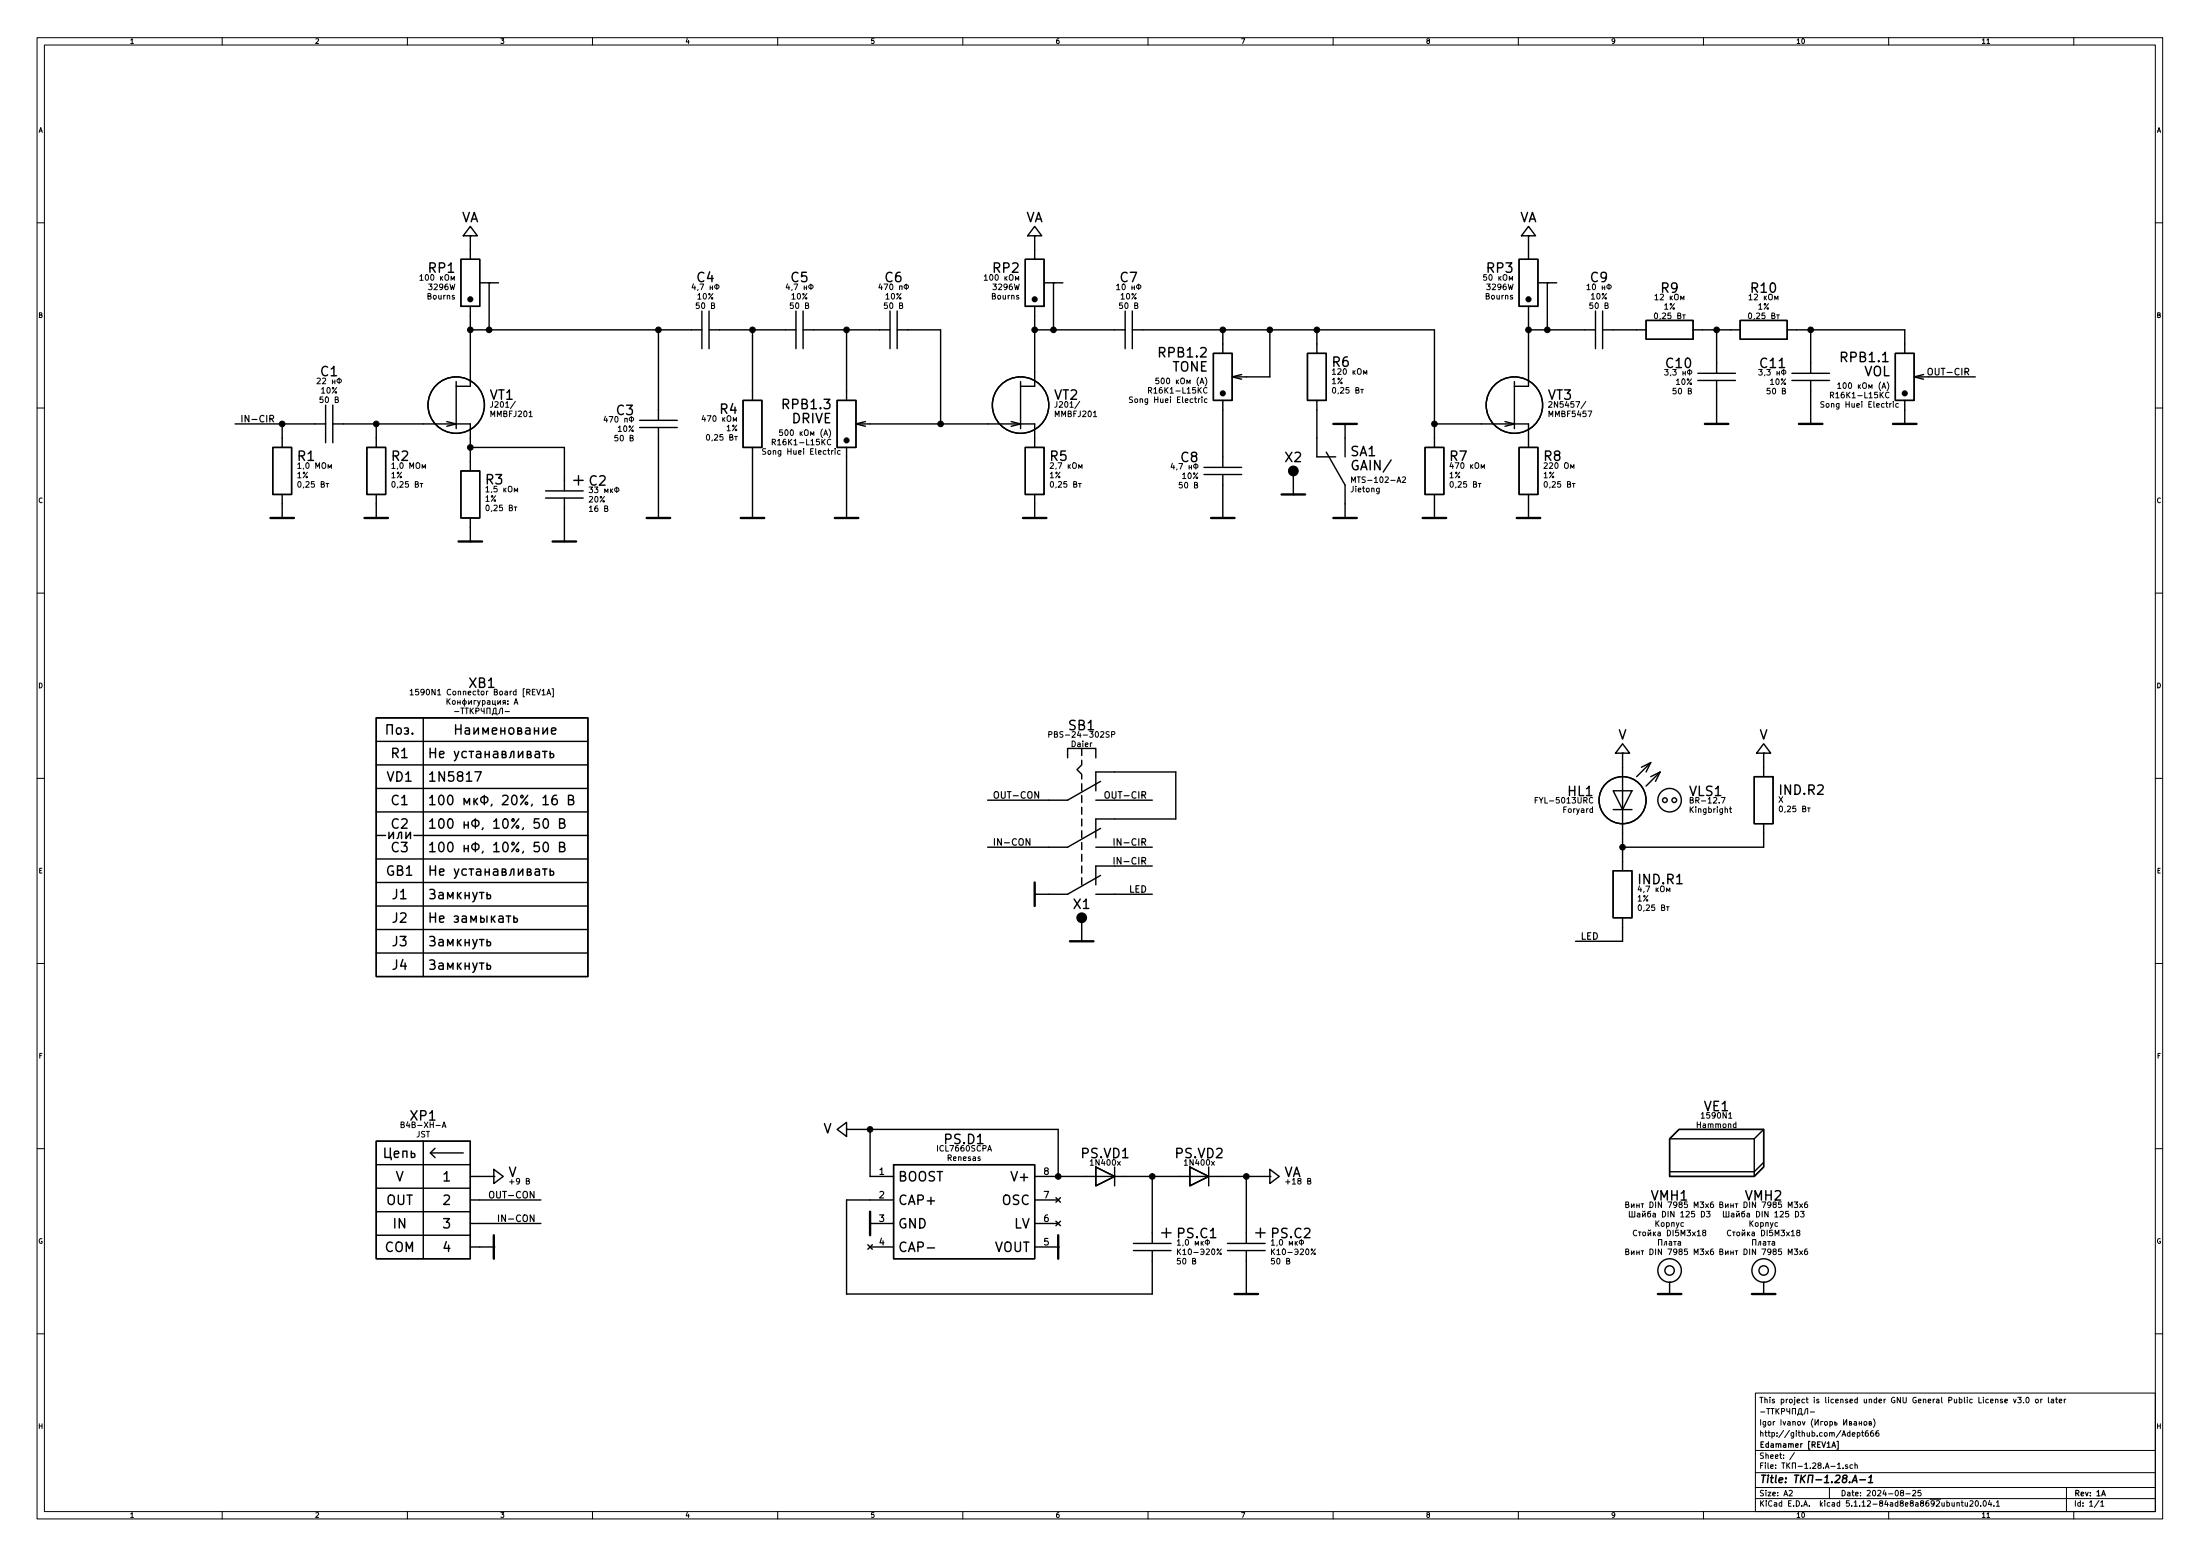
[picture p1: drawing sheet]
EESchema Schematic File Version 4
EELAYER 30 0
EELAYER END
$Descr A2 23386 16535
encoding utf-8
Sheet 1 1
Title "ТКП-1.28.A-1"
Date "2024-08-25"
Rev "1A"
Comp "Edamamer [REV1A]"
Comment1 "http://github.com/Adept666"
Comment2 "Igor Ivanov (Игорь Иванов)"
Comment3 "-ТТКРЧПДЛ-"
Comment4 "This project is licensed under GNU General Public License v3.0 or later"
$EndDescr
$Comp
L KCL:JFET_N_GENERAL VT2
U 1 1
P 11000 4300
F 0 "VT2" V 11100 4500 100 0000 L CNN
F 1 "J201" V 11000 4300 100 0001 L CNN
F 2 "SBKCL-TH-ML:P-SOT-23-D-S-G-OR-TO-92-D-S-G" V 11000 4300 60  0001 L CNN
F 3 "" V 11000 4300 60  0001 L CNN
F 4 "J201/" V 11000 4500 60  0000 L CNN "Product 1"
F 5 "MMBFJ201" V 10900 4500 60  0000 L CNN "Product 2"
	1    11000 4300
	0    1    -1   0   
$EndComp
Wire Wire Line
	5000 2500 5000 2650
Wire Wire Line
	5200 3000 5200 3500
Wire Wire Line
	5000 3350 5000 3500
Wire Wire Line
	5000 3500 5200 3500
Wire Wire Line
	11000 2500 11000 2650
Wire Wire Line
	11200 3000 11200 3500
Wire Wire Line
	11000 3350 11000 3500
Wire Wire Line
	11000 3500 11200 3500
$Comp
L KCL:RESISTOR_PRESET RP2
U 1 1
P 11000 3000
F 0 "RP2" V 11150 2850 100 0000 R CNN
F 1 "100K" V 11000 3000 100 0001 R CNN
F 2 "KCL-TH-ML:RP-3296W" V 11000 3000 60  0001 R CNN
F 3 "" V 11000 3000 60  0001 R CNN
F 4 "100 кОм" V 11050 2850 60  0000 R CNN "Resistance"
F 5 "3296W" V 10950 2850 60  0000 R CNN "Product"
F 6 "Bourns" V 10850 2850 60  0000 R CNN "Manufacturer"
	1    11000 3000
	0    1    -1   0   
$EndComp
Wire Wire Line
	9000 3500 9000 4150
Wire Wire Line
	9250 4500 10000 4500
Wire Wire Line
	3000 5350 3000 5500
$Comp
L KCL:POWER_COM #PWR0102
U 1 1
P 3000 5500
F 0 "#PWR0102" H 3000 5400 100 0001 C CNN
F 1 "POWER_COM" H 3000 5600 100 0001 C CNN
F 2 "" H 3000 5500 60  0001 C CNN
F 3 "" H 3000 5500 60  0001 C CNN
F 4 "COM" H 3000 5500 100 0001 C CNN "Label"
	1    3000 5500
	1    0    0    -1  
$EndComp
$Comp
L KCL:RESISTOR_GENERAL R1
U 1 1
P 3000 5000
F 0 "R1" V 3150 4850 100 0000 R CNN
F 1 "105" V 3000 5000 100 0001 R CNN
F 2 "KCL-TH-ML:R-MFR-25" V 3000 5000 60  0001 R CNN
F 3 "" V 3000 5000 60  0001 R CNN
F 4 "1,0 МОм" V 3050 4850 60  0000 R CNN "Resistance"
F 5 "1%" V 2950 4850 60  0000 R CNN "Tolerance"
F 6 "0,25 Вт" V 2850 4850 60  0000 R CNN "Power"
	1    3000 5000
	0    -1   -1   0   
$EndComp
Wire Wire Line
	3000 4500 3000 4650
Wire Wire Line
	4000 5350 4000 5500
$Comp
L KCL:POWER_COM #PWR0103
U 1 1
P 4000 5500
F 0 "#PWR0103" H 4000 5400 100 0001 C CNN
F 1 "POWER_COM" H 4000 5600 100 0001 C CNN
F 2 "" H 4000 5500 60  0001 C CNN
F 3 "" H 4000 5500 60  0001 C CNN
F 4 "COM" H 4000 5500 100 0001 C CNN "Label"
	1    4000 5500
	1    0    0    -1  
$EndComp
$Comp
L KCL:RESISTOR_GENERAL R2
U 1 1
P 4000 5000
F 0 "R2" V 4150 4850 100 0000 R CNN
F 1 "105" V 4000 5000 100 0001 R CNN
F 2 "KCL-TH-ML:R-MFR-25" V 4000 5000 60  0001 R CNN
F 3 "" V 4000 5000 60  0001 R CNN
F 4 "1,0 МОм" V 4050 4850 60  0000 R CNN "Resistance"
F 5 "1%" V 3950 4850 60  0000 R CNN "Tolerance"
F 6 "0,25 Вт" V 3850 4850 60  0000 R CNN "Power"
	1    4000 5000
	0    -1   -1   0   
$EndComp
Wire Wire Line
	4000 4500 4000 4650
Text Label 2550 4500 0    70   ~ 0
IN-CIR
Wire Wire Line
	2500 4500 3000 4500
$Comp
L KCL:CAPACITOR_NON-POLARIZED C1
U 1 1
P 3500 4500
F 0 "C1" V 4050 4500 100 0000 C CNN
F 1 "223" V 3500 4500 100 0001 C CNN
F 2 "KCL-TH-ML:C-DISK-D04.2-T03.0-P05.08-d0.5" V 3500 4500 60  0001 C CNN
F 3 "" V 3500 4500 60  0001 C CNN
F 4 "22 нФ" V 3950 4500 60  0000 C CNN "Capacitance"
F 5 "10%" V 3850 4500 60  0000 C CNN "Tolerance"
F 6 "50 В" V 3750 4500 60  0000 C CNN "Voltage"
	1    3500 4500
	0    -1   -1   0   
$EndComp
Wire Wire Line
	3000 4500 3350 4500
Connection ~ 3000 4500
Wire Wire Line
	3650 4500 4000 4500
$Comp
L KCL:RESISTOR_GENERAL R3
U 1 1
P 5000 5250
F 0 "R3" V 5150 5100 100 0000 R CNN
F 1 "152" V 5000 5250 100 0001 R CNN
F 2 "KCL-TH-ML:R-MFR-25" V 5000 5250 60  0001 R CNN
F 3 "" V 5000 5250 60  0001 R CNN
F 4 "1,5 кОм" V 5050 5100 60  0000 R CNN "Resistance"
F 5 "1%" V 4950 5100 60  0000 R CNN "Tolerance"
F 6 "0,25 Вт" V 4850 5100 60  0000 R CNN "Power"
	1    5000 5250
	0    -1   -1   0   
$EndComp
$Comp
L KCL:POWER_COM #PWR0106
U 1 1
P 5000 5750
F 0 "#PWR0106" H 5000 5650 100 0001 C CNN
F 1 "POWER_COM" H 5000 5850 100 0001 C CNN
F 2 "" H 5000 5750 60  0001 C CNN
F 3 "" H 5000 5750 60  0001 C CNN
F 4 "COM" H 5000 5750 100 0001 C CNN "Label"
	1    5000 5750
	1    0    0    -1  
$EndComp
Wire Wire Line
	5000 5600 5000 5750
Wire Wire Line
	4000 4500 4500 4500
Connection ~ 4000 4500
Wire Wire Line
	5000 4650 5000 4750
$Comp
L KCL:CAPACITOR_POLARIZED C2
U 1 1
P 6000 5250
F 0 "C2" H 6250 5400 100 0000 L CNN
F 1 "336" H 6000 5250 100 0001 L CNN
F 2 "KCL-TH-ML:CP-RADIAL-D05.0-P02.0-CLS" H 6000 5250 60  0001 L CNN
F 3 "" H 6000 5250 60  0001 L CNN
F 4 "33 мкФ" H 6250 5300 60  0000 L CNN "Capacitance"
F 5 "20%" H 6250 5200 60  0000 L CNN "Tolerance"
F 6 "16 В" H 6250 5100 60  0000 L CNN "Voltage"
	1    6000 5250
	1    0    0    -1  
$EndComp
$Comp
L KCL:POWER_COM #PWR0107
U 1 1
P 6000 5750
F 0 "#PWR0107" H 6000 5650 100 0001 C CNN
F 1 "POWER_COM" H 6000 5850 100 0001 C CNN
F 2 "" H 6000 5750 60  0001 C CNN
F 3 "" H 6000 5750 60  0001 C CNN
F 4 "COM" H 6000 5750 100 0001 C CNN "Label"
	1    6000 5750
	1    0    0    -1  
$EndComp
Wire Wire Line
	6000 5400 6000 5750
Wire Wire Line
	6000 4750 6000 5100
Wire Wire Line
	5000 4750 6000 4750
Connection ~ 5000 4750
Wire Wire Line
	5000 4750 5000 4900
Wire Wire Line
	5000 3500 5000 3950
Connection ~ 5000 3500
Connection ~ 5200 3500
Wire Wire Line
	5200 3500 7000 3500
$Comp
L KCL:RESISTOR_PRESET RP1
U 1 1
P 5000 3000
F 0 "RP1" V 5150 2850 100 0000 R CNN
F 1 "100K" V 5000 3000 100 0001 R CNN
F 2 "KCL-TH-ML:RP-3296W" V 5000 3000 60  0001 R CNN
F 3 "" V 5000 3000 60  0001 R CNN
F 4 "100 кОм" V 5050 2850 60  0000 R CNN "Resistance"
F 5 "3296W" V 4950 2850 60  0000 R CNN "Product"
F 6 "Bourns" V 4850 2850 60  0000 R CNN "Manufacturer"
	1    5000 3000
	0    1    -1   0   
$EndComp
$Comp
L KCL:CAPACITOR_NON-POLARIZED C4
U 1 1
P 7500 3500
F 0 "C4" V 8050 3500 100 0000 C CNN
F 1 "472" V 7500 3500 100 0001 C CNN
F 2 "KCL-TH-ML:C-DISK-D04.2-T03.0-P05.08-d0.5" V 7500 3500 60  0001 C CNN
F 3 "" V 7500 3500 60  0001 C CNN
F 4 "4,7 нФ" V 7950 3500 60  0000 C CNN "Capacitance"
F 5 "10%" V 7850 3500 60  0000 C CNN "Tolerance"
F 6 "50 В" V 7750 3500 60  0000 C CNN "Voltage"
	1    7500 3500
	0    -1   -1   0   
$EndComp
Wire Wire Line
	7000 3500 7350 3500
Wire Wire Line
	7650 3500 8000 3500
$Comp
L KCL:CAPACITOR_NON-POLARIZED C5
U 1 1
P 8500 3500
F 0 "C5" V 9050 3500 100 0000 C CNN
F 1 "472" V 8500 3500 100 0001 C CNN
F 2 "KCL-TH-ML:C-DISK-D04.2-T03.0-P05.08-d0.5" V 8500 3500 60  0001 C CNN
F 3 "" V 8500 3500 60  0001 C CNN
F 4 "4,7 нФ" V 8950 3500 60  0000 C CNN "Capacitance"
F 5 "10%" V 8850 3500 60  0000 C CNN "Tolerance"
F 6 "50 В" V 8750 3500 60  0000 C CNN "Voltage"
	1    8500 3500
	0    -1   -1   0   
$EndComp
Wire Wire Line
	8000 3500 8350 3500
$Comp
L KCL:CAPACITOR_NON-POLARIZED C6
U 1 1
P 9500 3500
F 0 "C6" V 10050 3500 100 0000 C CNN
F 1 "471" V 9500 3500 100 0001 C CNN
F 2 "KCL-TH-ML:C-DISK-D04.2-T03.0-P05.08-d0.5" V 9500 3500 60  0001 C CNN
F 3 "" V 9500 3500 60  0001 C CNN
F 4 "470 пФ" V 9950 3500 60  0000 C CNN "Capacitance"
F 5 "10%" V 9850 3500 60  0000 C CNN "Tolerance"
F 6 "50 В" V 9750 3500 60  0000 C CNN "Voltage"
	1    9500 3500
	0    -1   -1   0   
$EndComp
Wire Wire Line
	9650 3500 10000 3500
Wire Wire Line
	8650 3500 9000 3500
Wire Wire Line
	11000 3500 11000 3950
Wire Wire Line
	10000 3500 10000 4500
Wire Wire Line
	10000 4500 10500 4500
$Comp
L KCL:RESISTOR_GENERAL R5
U 1 1
P 11000 5000
F 0 "R5" V 11150 4850 100 0000 R CNN
F 1 "272" V 11000 5000 100 0001 R CNN
F 2 "KCL-TH-ML:R-MFR-25" V 11000 5000 60  0001 R CNN
F 3 "" V 11000 5000 60  0001 R CNN
F 4 "2,7 кОм" V 11050 4850 60  0000 R CNN "Resistance"
F 5 "1%" V 10950 4850 60  0000 R CNN "Tolerance"
F 6 "0,25 Вт" V 10850 4850 60  0000 R CNN "Power"
	1    11000 5000
	0    -1   -1   0   
$EndComp
$Comp
L KCL:POWER_COM #PWR0113
U 1 1
P 11000 5500
F 0 "#PWR0113" H 11000 5400 100 0001 C CNN
F 1 "POWER_COM" H 11000 5600 100 0001 C CNN
F 2 "" H 11000 5500 60  0001 C CNN
F 3 "" H 11000 5500 60  0001 C CNN
F 4 "COM" H 11000 5500 100 0001 C CNN "Label"
	1    11000 5500
	1    0    0    -1  
$EndComp
Wire Wire Line
	11000 5350 11000 5500
Connection ~ 9000 3500
Wire Wire Line
	9000 3500 9350 3500
$Comp
L KCL:POWER_COM #PWR0114
U 1 1
P 9000 5500
F 0 "#PWR0114" H 9000 5400 100 0001 C CNN
F 1 "POWER_COM" H 9000 5600 100 0001 C CNN
F 2 "" H 9000 5500 60  0001 C CNN
F 3 "" H 9000 5500 60  0001 C CNN
F 4 "COM" H 9000 5500 100 0001 C CNN "Label"
	1    9000 5500
	1    0    0    -1  
$EndComp
Wire Wire Line
	9000 4850 9000 5500
Connection ~ 11000 3500
$Comp
L KCL:CAPACITOR_NON-POLARIZED C7
U 1 1
P 12000 3500
F 0 "C7" V 12550 3500 100 0000 C CNN
F 1 "103" V 12000 3500 100 0001 C CNN
F 2 "KCL-TH-ML:C-DISK-D04.2-T03.0-P05.08-d0.5" V 12000 3500 60  0001 C CNN
F 3 "" V 12000 3500 60  0001 C CNN
F 4 "10 нФ" V 12450 3500 60  0000 C CNN "Capacitance"
F 5 "10%" V 12350 3500 60  0000 C CNN "Tolerance"
F 6 "50 В" V 12250 3500 60  0000 C CNN "Voltage"
	1    12000 3500
	0    -1   -1   0   
$EndComp
Wire Wire Line
	11200 3500 11850 3500
Connection ~ 11200 3500
Wire Wire Line
	13000 3500 13000 3650
Wire Wire Line
	13250 4000 13500 4000
$Comp
L KCL:POWER_COM #PWR0118
U 1 1
P 13000 5500
F 0 "#PWR0118" H 13000 5400 100 0001 C CNN
F 1 "POWER_COM" H 13000 5600 100 0001 C CNN
F 2 "" H 13000 5500 60  0001 C CNN
F 3 "" H 13000 5500 60  0001 C CNN
F 4 "COM" H 13000 5500 100 0001 C CNN "Label"
	1    13000 5500
	1    0    0    -1  
$EndComp
Wire Wire Line
	12150 3500 13000 3500
Wire Wire Line
	13500 4000 13500 3500
Wire Wire Line
	13500 3500 13000 3500
Connection ~ 13000 3500
$Comp
L KCL:CAPACITOR_NON-POLARIZED C8
U 1 1
P 13000 5000
F 0 "C8" H 12750 5150 100 0000 R CNN
F 1 "472" H 13000 5000 100 0001 R CNN
F 2 "KCL-TH-ML:C-DISK-D04.2-T03.0-P05.08-d0.5" H 13000 5000 60  0001 R CNN
F 3 "" H 13000 5000 60  0001 R CNN
F 4 "4,7 нФ" H 12750 5050 60  0000 R CNN "Capacitance"
F 5 "10%" H 12750 4950 60  0000 R CNN "Tolerance"
F 6 "50 В" H 12750 4850 60  0000 R CNN "Voltage"
	1    13000 5000
	1    0    0    -1  
$EndComp
Wire Wire Line
	13000 5150 13000 5500
Wire Wire Line
	13000 4350 13000 4850
Connection ~ 13500 3500
Connection ~ 8000 3500
Connection ~ 7000 3500
Text Label 12200 8500 2    70   ~ 0
OUT-CIR
Wire Wire Line
	12500 8700 12500 8200
$Comp
L KCL:POWER_COM #PWR0101
U 1 1
P 11000 9500
F 0 "#PWR0101" V 11000 9500 100 0001 L CNN
F 1 "POWER_COM" V 11000 9500 100 0001 L CNN
F 2 "" V 11000 9500 60  0001 L CNN
F 3 "" V 11000 9500 60  0001 L CNN
F 4 "COM" V 11000 9500 100 0001 L CNN "Label"
	1    11000 9500
	0    -1   -1   0   
$EndComp
Wire Wire Line
	11850 9200 12250 9200
Text Label 12200 9200 2    70   ~ 0
IN-CIR
$Comp
L KCL:JUNCTION_SOLDER X1
U 1 1
P 11500 9750
F 0 "X1" H 11500 9900 100 0000 C CNN
F 1 "COM" H 11500 9750 100 0001 C CNN
F 2 "KCL-TH-ML:CON-PAD-S-1.0-1.9" H 11500 9750 60  0001 C CNN
F 3 "" H 11500 9750 60  0001 C CNN
	1    11500 9750
	1    0    0    -1  
$EndComp
Wire Wire Line
	11500 9750 11500 10000
$Comp
L KCL:POWER_COM #PWR0116
U 1 1
P 11500 10000
F 0 "#PWR0116" H 11500 9900 100 0001 C CNN
F 1 "POWER_COM" H 11500 10100 100 0001 C CNN
F 2 "" H 11500 10000 60  0001 C CNN
F 3 "" H 11500 10000 60  0001 C CNN
F 4 "COM" H 11500 10000 100 0001 C CNN "Label"
	1    11500 10000
	1    0    0    -1  
$EndComp
Wire Wire Line
	10500 8500 11150 8500
Wire Wire Line
	10500 9000 11150 9000
Text Label 10550 8500 0    70   ~ 0
OUT-CON
Text Label 10550 9000 0    70   ~ 0
IN-CON
Wire Wire Line
	11000 9500 11150 9500
Wire Wire Line
	11850 9000 12250 9000
Wire Wire Line
	11850 8500 12250 8500
Text Label 12200 9000 2    70   ~ 0
IN-CIR
Wire Wire Line
	11850 8700 12500 8700
Wire Wire Line
	12500 8200 11850 8200
Wire Wire Line
	11850 9500 12250 9500
Text Label 12200 9500 2    70   ~ 0
LED
$Comp
L KCL:SWITCH_BUTTON_LOCK_03P_02T SB1
U 1 1
P 11500 8500
F 0 "SB1" H 11500 9300 100 0000 C CNN
F 1 "PBS-24-302SP" H 11500 8500 100 0001 C CNN
F 2 "KCL-TH-ML:SW-PBS-24-302SP-2.5-PNL-13.0" H 11500 8500 60  0001 C CNN
F 3 "" H 11500 8500 60  0001 C CNN
F 4 "PBS-24-302SP" H 11500 9200 60  0000 C CNN "Product"
F 5 "Daier" H 11500 9100 60  0000 C CNN "Manufacturer"
	1    11500 8500
	1    0    0    -1  
$EndComp
$Comp
L KCL:POWER_VA #PWR0110
U 1 1
P 5000 2500
F 0 "#PWR0110" H 5000 2500 100 0001 C CNN
F 1 "POWER_VA" H 5000 2500 100 0001 C CNN
F 2 "" H 5000 2500 60  0001 C CNN
F 3 "" H 5000 2500 60  0001 C CNN
F 4 "VA" H 5000 2700 100 0000 C CNN "Label"
	1    5000 2500
	1    0    0    -1  
$EndComp
$Comp
L KCL:POWER_VA #PWR0111
U 1 1
P 11000 2500
F 0 "#PWR0111" H 11000 2500 100 0001 C CNN
F 1 "POWER_VA" H 11000 2500 100 0001 C CNN
F 2 "" H 11000 2500 60  0001 C CNN
F 3 "" H 11000 2500 60  0001 C CNN
F 4 "VA" H 11000 2700 100 0000 C CNN "Label"
	1    11000 2500
	1    0    0    -1  
$EndComp
$Comp
L KCL:RESISTOR_VARIABLE_3U RPB1
U 3 1
P 9000 4500
F 0 "RPB1" V 9200 4350 100 0000 R CNN
F 1 "A100K-A500K-A500K" V 9000 4500 100 0001 R CNN
F 2 "SBKCL-TH-ML:RPB-1590N1-18-3x17-1.6-PNL-7.4-2.8" V 9000 4500 60  0001 R CNN
F 3 "" V 9000 4500 60  0001 R CNN
F 4 "DRIVE" V 9050 4350 100 0000 R CNN "Title"
F 5 "500 кОм (A)" V 8900 4350 60  0000 R CNN "Resistance"
F 6 "R16K1-L15KC" V 8800 4350 60  0000 R CNN "Product"
F 7 "Song Huei Electric" V 8700 4450 60  0000 R CNN "Manufacturer"
	3    9000 4500
	0    1    -1   0   
$EndComp
$Comp
L KCL:RESISTOR_VARIABLE_3U RPB1
U 2 1
P 13000 4000
F 0 "RPB1" V 13250 3850 100 0000 R CNN
F 1 "A100K-A500K-A500K" V 13000 4000 100 0001 R CNN
F 2 "SBKCL-TH-ML:RPB-1590N1-18-3x17-1.6-PNL-7.4-2.8" V 13000 4000 60  0001 R CNN
F 3 "" V 13000 4000 60  0001 R CNN
F 4 "TONE" V 13100 3850 100 0000 R CNN "Title"
F 5 "500 кОм (A)" V 12950 3850 60  0000 R CNN "Resistance"
F 6 "R16K1-L15KC" V 12850 3850 60  0000 R CNN "Product"
F 7 "Song Huei Electric" V 12750 3850 60  0000 R CNN "Manufacturer"
	2    13000 4000
	0    1    -1   0   
$EndComp
$Comp
L KCL:RESISTOR_PRESET RP3
U 1 1
P 16250 3000
F 0 "RP3" V 16400 2850 100 0000 R CNN
F 1 "50K" V 16250 3000 100 0001 R CNN
F 2 "KCL-TH-ML:RP-3296W" V 16250 3000 60  0001 R CNN
F 3 "" V 16250 3000 60  0001 R CNN
F 4 "50 кОм" V 16300 2850 60  0000 R CNN "Resistance"
F 5 "3296W" V 16200 2850 60  0000 R CNN "Product"
F 6 "Bourns" V 16100 2850 60  0000 R CNN "Manufacturer"
	1    16250 3000
	0    1    -1   0   
$EndComp
Wire Wire Line
	20250 3500 20250 3650
$Comp
L KCL:JFET_N_GENERAL VT3
U 1 1
P 16250 4300
F 0 "VT3" V 16350 4500 100 0000 L CNN
F 1 "5457" V 16250 4300 100 0001 L CNN
F 2 "SBKCL-TH-ML:P-SOT-23-D-S-G-OR-TO-92-D-S-G" V 16250 4300 60  0001 L CNN
F 3 "" V 16250 4300 60  0001 L CNN
F 4 "2N5457/" V 16250 4500 60  0000 L CNN "Product 1"
F 5 "MMBF5457" V 16150 4500 60  0000 L CNN "Product 2"
	1    16250 4300
	0    1    -1   0   
$EndComp
Wire Wire Line
	15250 5350 15250 5500
$Comp
L KCL:POWER_COM #PWR0120
U 1 1
P 15250 5500
F 0 "#PWR0120" H 15250 5400 100 0001 C CNN
F 1 "POWER_COM" H 15250 5600 100 0001 C CNN
F 2 "" H 15250 5500 60  0001 C CNN
F 3 "" H 15250 5500 60  0001 C CNN
F 4 "COM" H 15250 5500 100 0001 C CNN "Label"
	1    15250 5500
	1    0    0    -1  
$EndComp
$Comp
L KCL:RESISTOR_GENERAL R7
U 1 1
P 15250 5000
F 0 "R7" V 15400 4850 100 0000 R CNN
F 1 "474" V 15250 5000 100 0001 R CNN
F 2 "KCL-TH-ML:R-MFR-25" V 15250 5000 60  0001 R CNN
F 3 "" V 15250 5000 60  0001 R CNN
F 4 "470 кОм" V 15300 4850 60  0000 R CNN "Resistance"
F 5 "1%" V 15200 4850 60  0000 R CNN "Tolerance"
F 6 "0,25 Вт" V 15100 4850 60  0000 R CNN "Power"
	1    15250 5000
	0    -1   -1   0   
$EndComp
Wire Wire Line
	15250 4500 15250 4650
$Comp
L KCL:RESISTOR_GENERAL R8
U 1 1
P 16250 5000
F 0 "R8" V 16400 4850 100 0000 R CNN
F 1 "221" V 16250 5000 100 0001 R CNN
F 2 "KCL-TH-ML:R-MFR-25" V 16250 5000 60  0001 R CNN
F 3 "" V 16250 5000 60  0001 R CNN
F 4 "220 Ом" V 16300 4850 60  0000 R CNN "Resistance"
F 5 "1%" V 16200 4850 60  0000 R CNN "Tolerance"
F 6 "0,25 Вт" V 16100 4850 60  0000 R CNN "Power"
	1    16250 5000
	0    -1   -1   0   
$EndComp
$Comp
L KCL:POWER_COM #PWR0121
U 1 1
P 16250 5500
F 0 "#PWR0121" H 16250 5400 100 0001 C CNN
F 1 "POWER_COM" H 16250 5600 100 0001 C CNN
F 2 "" H 16250 5500 60  0001 C CNN
F 3 "" H 16250 5500 60  0001 C CNN
F 4 "COM" H 16250 5500 100 0001 C CNN "Label"
	1    16250 5500
	1    0    0    -1  
$EndComp
Wire Wire Line
	16250 5350 16250 5500
Wire Wire Line
	15250 4500 15750 4500
Connection ~ 15250 4500
Wire Wire Line
	15250 3500 15250 4500
Wire Wire Line
	16250 2500 16250 2650
Wire Wire Line
	16450 3000 16450 3500
Wire Wire Line
	16250 3350 16250 3500
Wire Wire Line
	16250 3500 16450 3500
Wire Wire Line
	16250 3500 16250 3950
Connection ~ 16250 3500
Wire Wire Line
	16450 3500 16850 3500
Connection ~ 16450 3500
$Comp
L KCL:CAPACITOR_NON-POLARIZED C9
U 1 1
P 17000 3500
F 0 "C9" V 17550 3500 100 0000 C CNN
F 1 "103" V 17000 3500 100 0001 C CNN
F 2 "KCL-TH-ML:C-DISK-D04.2-T03.0-P05.08-d0.5" V 17000 3500 60  0001 C CNN
F 3 "" V 17000 3500 60  0001 C CNN
F 4 "10 нФ" V 17450 3500 60  0000 C CNN "Capacitance"
F 5 "10%" V 17350 3500 60  0000 C CNN "Tolerance"
F 6 "50 В" V 17250 3500 60  0000 C CNN "Voltage"
	1    17000 3500
	0    -1   -1   0   
$EndComp
$Comp
L KCL:RESISTOR_GENERAL R9
U 1 1
P 17750 3500
F 0 "R9" H 17750 3950 100 0000 C CNN
F 1 "123" H 17750 3500 100 0001 C CNN
F 2 "KCL-TH-ML:R-MFR-25" H 17750 3500 60  0001 C CNN
F 3 "" H 17750 3500 60  0001 C CNN
F 4 "12 кОм" H 17750 3850 60  0000 C CNN "Resistance"
F 5 "1%" H 17750 3750 60  0000 C CNN "Tolerance"
F 6 "0,25 Вт" H 17750 3650 60  0000 C CNN "Power"
	1    17750 3500
	1    0    0    -1  
$EndComp
$Comp
L KCL:RESISTOR_GENERAL R10
U 1 1
P 18750 3500
F 0 "R10" H 18750 3950 100 0000 C CNN
F 1 "123" H 18750 3500 100 0001 C CNN
F 2 "KCL-TH-ML:R-MFR-25" H 18750 3500 60  0001 C CNN
F 3 "" H 18750 3500 60  0001 C CNN
F 4 "12 кОм" H 18750 3850 60  0000 C CNN "Resistance"
F 5 "1%" H 18750 3750 60  0000 C CNN "Tolerance"
F 6 "0,25 Вт" H 18750 3650 60  0000 C CNN "Power"
	1    18750 3500
	1    0    0    -1  
$EndComp
Wire Wire Line
	17150 3500 17400 3500
Wire Wire Line
	18100 3500 18250 3500
Wire Wire Line
	19100 3500 19250 3500
$Comp
L KCL:CAPACITOR_NON-POLARIZED C10
U 1 1
P 18250 4000
F 0 "C10" H 18000 4150 100 0000 R CNN
F 1 "332" H 18250 4000 100 0001 R CNN
F 2 "KCL-TH-ML:C-DISK-D04.2-T03.0-P05.08-d0.5" H 18250 4000 60  0001 R CNN
F 3 "" H 18250 4000 60  0001 R CNN
F 4 "3,3 нФ" H 18000 4050 60  0000 R CNN "Capacitance"
F 5 "10%" H 18000 3950 60  0000 R CNN "Tolerance"
F 6 "50 В" H 18000 3850 60  0000 R CNN "Voltage"
	1    18250 4000
	1    0    0    -1  
$EndComp
$Comp
L KCL:POWER_COM #PWR0123
U 1 1
P 18250 4500
F 0 "#PWR0123" H 18250 4400 100 0001 C CNN
F 1 "POWER_COM" H 18250 4600 100 0001 C CNN
F 2 "" H 18250 4500 60  0001 C CNN
F 3 "" H 18250 4500 60  0001 C CNN
F 4 "COM" H 18250 4500 100 0001 C CNN "Label"
	1    18250 4500
	1    0    0    -1  
$EndComp
Wire Wire Line
	18250 4150 18250 4500
$Comp
L KCL:CAPACITOR_NON-POLARIZED C11
U 1 1
P 19250 4000
F 0 "C11" H 19000 4150 100 0000 R CNN
F 1 "332" H 19250 4000 100 0001 R CNN
F 2 "KCL-TH-ML:C-DISK-D04.2-T03.0-P05.08-d0.5" H 19250 4000 60  0001 R CNN
F 3 "" H 19250 4000 60  0001 R CNN
F 4 "3,3 нФ" H 19000 4050 60  0000 R CNN "Capacitance"
F 5 "10%" H 19000 3950 60  0000 R CNN "Tolerance"
F 6 "50 В" H 19000 3850 60  0000 R CNN "Voltage"
	1    19250 4000
	1    0    0    -1  
$EndComp
$Comp
L KCL:POWER_COM #PWR0124
U 1 1
P 19250 4500
F 0 "#PWR0124" H 19250 4400 100 0001 C CNN
F 1 "POWER_COM" H 19250 4600 100 0001 C CNN
F 2 "" H 19250 4500 60  0001 C CNN
F 3 "" H 19250 4500 60  0001 C CNN
F 4 "COM" H 19250 4500 100 0001 C CNN "Label"
	1    19250 4500
	1    0    0    -1  
$EndComp
Wire Wire Line
	19250 4150 19250 4500
Wire Wire Line
	18250 3500 18250 3850
Connection ~ 18250 3500
Wire Wire Line
	18250 3500 18400 3500
Wire Wire Line
	19250 3500 19250 3850
Wire Wire Line
	19250 3500 20250 3500
Connection ~ 19250 3500
$Comp
L KCL:POWER_COM #PWR0125
U 1 1
P 20250 4500
F 0 "#PWR0125" H 20250 4400 100 0001 C CNN
F 1 "POWER_COM" H 20250 4600 100 0001 C CNN
F 2 "" H 20250 4500 60  0001 C CNN
F 3 "" H 20250 4500 60  0001 C CNN
F 4 "COM" H 20250 4500 100 0001 C CNN "Label"
	1    20250 4500
	1    0    0    -1  
$EndComp
Wire Wire Line
	20250 4350 20250 4500
Wire Wire Line
	20500 4000 21000 4000
Text Label 20950 4000 2    70   ~ 0
OUT-CIR
$Comp
L KCL:POWER_VA #PWR0119
U 1 1
P 16250 2500
F 0 "#PWR0119" H 16250 2500 100 0001 C CNN
F 1 "POWER_VA" H 16250 2500 100 0001 C CNN
F 2 "" H 16250 2500 60  0001 C CNN
F 3 "" H 16250 2500 60  0001 C CNN
F 4 "VA" H 16250 2700 100 0000 C CNN "Label"
	1    16250 2500
	1    0    0    -1  
$EndComp
$Comp
L KCL:RESISTOR_VARIABLE_3U RPB1
U 1 1
P 20250 4000
F 0 "RPB1" V 20450 3850 100 0000 R CNN
F 1 "A100K-A500K-A500K" V 20250 4000 100 0001 R CNN
F 2 "SBKCL-TH-ML:RPB-1590N1-18-3x17-1.6-PNL-7.4-2.8" V 20250 4000 60  0001 R CNN
F 3 "" V 20250 4000 60  0001 R CNN
F 4 "VOL" V 20300 3850 100 0000 R CNN "Title"
F 5 "100 кОм (A)" V 20150 3850 60  0000 R CNN "Resistance"
F 6 "R16K1-L15KC" V 20050 3850 60  0000 R CNN "Product"
F 7 "Song Huei Electric" V 19950 3950 60  0000 R CNN "Manufacturer"
	1    20250 4000
	0    1    -1   0   
$EndComp
$Comp
L KCL:JFET_N_GENERAL VT1
U 1 1
P 5000 4300
F 0 "VT1" V 5100 4500 100 0000 L CNN
F 1 "J201" V 5000 4300 100 0001 L CNN
F 2 "SBKCL-TH-ML:P-SOT-23-D-S-G-OR-TO-92-D-S-G" V 5000 4300 60  0001 L CNN
F 3 "" V 5000 4300 60  0001 L CNN
F 4 "J201/" V 5000 4500 60  0000 L CNN "Product 1"
F 5 "MMBFJ201" V 4900 4500 60  0000 L CNN "Product 2"
	1    5000 4300
	0    1    -1   0   
$EndComp
Wire Wire Line
	8000 3500 8000 4150
$Comp
L KCL:RESISTOR_GENERAL R4
U 1 1
P 8000 4500
F 0 "R4" V 8150 4650 100 0000 L CNN
F 1 "474" V 8000 4500 100 0001 L CNN
F 2 "KCL-TH-ML:R-MFR-25" V 8000 4500 60  0001 L CNN
F 3 "" V 8000 4500 60  0001 L CNN
F 4 "470 кОм" V 8050 4650 60  0000 L CNN "Resistance"
F 5 "1%" V 7950 4650 60  0000 L CNN "Tolerance"
F 6 "0,25 Вт" V 7850 4650 60  0000 L CNN "Power"
	1    8000 4500
	0    -1   -1   0   
$EndComp
Wire Wire Line
	8000 4850 8000 5500
$Comp
L KCL:POWER_COM #PWR0112
U 1 1
P 8000 5500
F 0 "#PWR0112" H 8000 5400 100 0001 C CNN
F 1 "POWER_COM" H 8000 5600 100 0001 C CNN
F 2 "" H 8000 5500 60  0001 C CNN
F 3 "" H 8000 5500 60  0001 C CNN
F 4 "COM" H 8000 5500 100 0001 C CNN "Label"
	1    8000 5500
	1    0    0    -1  
$EndComp
Wire Wire Line
	7000 3500 7000 4350
$Comp
L KCL:CAPACITOR_NON-POLARIZED C3
U 1 1
P 7000 4500
F 0 "C3" H 6750 4650 100 0000 R CNN
F 1 "471" H 7000 4500 100 0001 R CNN
F 2 "KCL-TH-ML:C-DISK-D04.2-T03.0-P05.08-d0.5" H 7000 4500 60  0001 R CNN
F 3 "" H 7000 4500 60  0001 R CNN
F 4 "470 пФ" H 6750 4550 60  0000 R CNN "Capacitance"
F 5 "10%" H 6750 4450 60  0000 R CNN "Tolerance"
F 6 "50 В" H 6750 4350 60  0000 R CNN "Voltage"
	1    7000 4500
	1    0    0    -1  
$EndComp
$Comp
L ICL_RENESAS:ICL7660S PS.D1
U 1 1
P 10250 12500
F 0 "PS.D1" H 10250 12900 100 0000 C CNN
F 1 "7660S" H 10250 12500 100 0001 C CNN
F 2 "KCL-TH-ML:P-DIP-08" H 10250 12500 60  0001 C CNN
F 3 "http://www.renesas.com/eu/en/document/dst/icl7660s-icl7660a-datasheet?language=en&r=501846" H 10250 12500 60  0001 C CNN
F 4 "ICL7660SCPA" H 10250 12800 60  0000 C CNN "Product"
F 5 "Renesas" H 10250 12700 60  0000 C CNN "Manufacturer"
	1    10250 12500
	1    0    0    -1  
$EndComp
NoConn ~ 11250 12750
NoConn ~ 11250 13000
$Comp
L KCL:POWER_COM #PWR0138
U 1 1
P 9250 13000
F 0 "#PWR0138" V 9250 13000 100 0001 L CNN
F 1 "POWER_COM" V 9250 13000 100 0001 L CNN
F 2 "" V 9250 13000 60  0001 L CNN
F 3 "" V 9250 13000 60  0001 L CNN
F 4 "COM" V 9250 13000 100 0001 L CNN "Label"
	1    9250 13000
	0    -1   -1   0   
$EndComp
Wire Wire Line
	9250 12500 9250 12000
$Comp
L KCL:POWER_COM #PWR0145
U 1 1
P 13250 13750
F 0 "#PWR0145" H 13250 13650 100 0001 C CNN
F 1 "POWER_COM" H 13250 13850 100 0001 C CNN
F 2 "" H 13250 13750 60  0001 C CNN
F 3 "" H 13250 13750 60  0001 C CNN
F 4 "COM" H 13250 13750 100 0001 C CNN "Label"
	1    13250 13750
	1    0    0    -1  
$EndComp
Wire Wire Line
	13250 13400 13250 13750
Wire Wire Line
	13250 12500 13250 13100
Wire Wire Line
	9250 12000 11250 12000
Wire Wire Line
	11250 12000 11250 12500
$Comp
L KCL:POWER_COM #PWR0105
U 1 1
P 11250 13250
F 0 "#PWR0105" V 11250 13250 100 0001 L CNN
F 1 "POWER_COM" V 11250 13250 100 0001 L CNN
F 2 "" V 11250 13250 60  0001 L CNN
F 3 "" V 11250 13250 60  0001 L CNN
F 4 "COM" V 11250 13250 100 0001 L CNN "Label"
	1    11250 13250
	0    1    1    0   
$EndComp
Connection ~ 9250 12000
NoConn ~ 9250 13250
Wire Wire Line
	9250 12750 9000 12750
Wire Wire Line
	9000 12750 9000 13750
Wire Wire Line
	9000 13750 12250 13750
$Comp
L KCL:DIODE_GENERAL PS.VD1
U 1 1
P 11750 12500
F 0 "PS.VD1" H 11750 12750 100 0000 C CNN
F 1 "400x" H 11750 12500 100 0001 C CNN
F 2 "KCL-TH-ML:P-DO-41" H 11750 12500 60  0001 C CNN
F 3 "" H 11750 12500 60  0001 C CNN
F 4 "1N400x" H 11750 12650 60  0000 C CNN "Product"
	1    11750 12500
	1    0    0    -1  
$EndComp
$Comp
L KCL:DIODE_GENERAL PS.VD2
U 1 1
P 12750 12500
F 0 "PS.VD2" H 12750 12750 100 0000 C CNN
F 1 "400x" H 12750 12500 100 0001 C CNN
F 2 "KCL-TH-ML:P-DO-41" H 12750 12500 60  0001 C CNN
F 3 "" H 12750 12500 60  0001 C CNN
F 4 "1N400x" H 12750 12650 60  0000 C CNN "Product"
	1    12750 12500
	1    0    0    -1  
$EndComp
Wire Wire Line
	11250 12500 11550 12500
Connection ~ 11250 12500
Wire Wire Line
	11950 12500 12250 12500
Wire Wire Line
	12950 12500 13250 12500
Wire Wire Line
	12250 13400 12250 13750
Wire Wire Line
	12250 12500 12250 13100
Connection ~ 12250 12500
Wire Wire Line
	12250 12500 12550 12500
Wire Wire Line
	13250 12500 13500 12500
Connection ~ 13250 12500
$Comp
L KCL:CAPACITOR_POLARIZED PS.C1
U 1 1
P 12250 13250
F 0 "PS.C1" H 12500 13400 100 0000 L CNN
F 1 "105" H 12250 13250 100 0001 L CNN
F 2 "SBKCL-TH-ML:C-DISK-D04.2-T03.0-P05.08-d0.5-OR-CP-RADIAL-D05.0-P02.0-CLS" H 12250 13250 60  0001 L CNN
F 3 "" H 12250 13250 60  0001 L CNN
F 4 "1,0 мкФ" H 12500 13300 60  0000 L CNN "Capacitance"
F 5 "К10-Э20%" H 12500 13200 60  0000 L CNN "Tolerance"
F 6 "50 В" H 12500 13100 60  0000 L CNN "Voltage"
	1    12250 13250
	1    0    0    -1  
$EndComp
$Comp
L KCL:CAPACITOR_POLARIZED PS.C2
U 1 1
P 13250 13250
F 0 "PS.C2" H 13500 13400 100 0000 L CNN
F 1 "105" H 13250 13250 100 0001 L CNN
F 2 "SBKCL-TH-ML:C-DISK-D04.2-T03.0-P05.08-d0.5-OR-CP-RADIAL-D05.0-P02.0-CLS" H 13250 13250 60  0001 L CNN
F 3 "" H 13250 13250 60  0001 L CNN
F 4 "1,0 мкФ" H 13500 13300 60  0000 L CNN "Capacitance"
F 5 "К10-Э20%" H 13500 13200 60  0000 L CNN "Tolerance"
F 6 "50 В" H 13500 13100 60  0000 L CNN "Voltage"
	1    13250 13250
	1    0    0    -1  
$EndComp
Wire Wire Line
	7000 4650 7000 5500
$Comp
L KCL:POWER_COM #PWR0109
U 1 1
P 7000 5500
F 0 "#PWR0109" H 7000 5400 100 0001 C CNN
F 1 "POWER_COM" H 7000 5600 100 0001 C CNN
F 2 "" H 7000 5500 60  0001 C CNN
F 3 "" H 7000 5500 60  0001 C CNN
F 4 "COM" H 7000 5500 100 0001 C CNN "Label"
	1    7000 5500
	1    0    0    -1  
$EndComp
Wire Wire Line
	13500 3500 14000 3500
Wire Wire Line
	14000 3500 15250 3500
Wire Wire Line
	14300 4500 14300 4650
$Comp
L KCL:POWER_COM #PWR0117
U 1 1
P 14300 4500
F 0 "#PWR0117" H 14300 4400 100 0001 C CNN
F 1 "POWER_COM" H 14300 4600 100 0001 C CNN
F 2 "" H 14300 4500 60  0001 C CNN
F 3 "" H 14300 4500 60  0001 C CNN
F 4 "COM" H 14300 4500 100 0001 C CNN "Label"
	1    14300 4500
	-1   0    0    1   
$EndComp
Wire Wire Line
	14000 4350 14000 4650
$Comp
L KCL:POWER_COM #PWR0115
U 1 1
P 14300 5500
F 0 "#PWR0115" H 14300 5400 100 0001 C CNN
F 1 "POWER_COM" H 14300 5600 100 0001 C CNN
F 2 "" H 14300 5500 60  0001 C CNN
F 3 "" H 14300 5500 60  0001 C CNN
F 4 "COM" H 14300 5500 100 0001 C CNN "Label"
	1    14300 5500
	1    0    0    -1  
$EndComp
Wire Wire Line
	14300 5350 14300 5500
$Comp
L KCL:SWITCH_GENERAL_01P_02T SA1
U 1 1
P 14300 5000
F 0 "SA1" V 14500 4950 100 0000 R CNN
F 1 "MTS-102-A2" V 14300 5000 100 0001 R CNN
F 2 "KCL-TH-ML:SW-MTS-102-A2-3.0-PNL-6.0" V 14300 5000 60  0001 R CNN
F 3 "" V 14300 5000 60  0001 R CNN
F 4 "GAIN/" V 14350 4950 100 0000 R CNN "Title"
F 5 "MTS-102-A2" V 14200 4950 60  0000 R CNN "Product"
F 6 "Jietong" V 14100 4950 60  0000 R CNN "Manufacturer"
	1    14300 5000
	0    -1   -1   0   
$EndComp
$Comp
L KCL:POWER_COM #PWR0134
U 1 1
P 13750 5250
F 0 "#PWR0134" H 13750 5150 100 0001 C CNN
F 1 "POWER_COM" H 13750 5350 100 0001 C CNN
F 2 "" H 13750 5250 60  0001 C CNN
F 3 "" H 13750 5250 60  0001 C CNN
F 4 "COM" H 13750 5250 100 0001 C CNN "Label"
	1    13750 5250
	1    0    0    -1  
$EndComp
Wire Wire Line
	13750 5000 13750 5250
$Comp
L KCL:JUNCTION_SOLDER X2
U 1 1
P 13750 5000
F 0 "X2" H 13750 5150 100 0000 C CNN
F 1 "COM" H 13750 5000 100 0001 C CNN
F 2 "KCL-TH-ML:CON-PAD-S-1.0-1.9" H 13750 5000 60  0001 C CNN
F 3 "" H 13750 5000 60  0001 C CNN
	1    13750 5000
	1    0    0    -1  
$EndComp
Wire Wire Line
	14000 3500 14000 3650
$Comp
L KCL:RESISTOR_GENERAL R6
U 1 1
P 14000 4000
F 0 "R6" V 14150 3850 100 0000 R CNN
F 1 "124" V 14000 4000 100 0001 R CNN
F 2 "KCL-TH-ML:R-MFR-25" V 14000 4000 60  0001 R CNN
F 3 "" V 14000 4000 60  0001 R CNN
F 4 "120 кОм" V 14050 3850 60  0000 R CNN "Resistance"
F 5 "1%" V 13950 3850 60  0000 R CNN "Tolerance"
F 6 "0,25 Вт" V 13850 3850 60  0000 R CNN "Power"
	1    14000 4000
	0    -1   -1   0   
$EndComp
Connection ~ 14000 3500
Connection ~ 10000 4500
$Comp
L KCL:POWER_VA #PWR?
U 1 1
P 13500 12500
F 0 "#PWR?" V 13500 12500 100 0001 L CNN
F 1 "POWER_VA" V 13500 12500 100 0001 L CNN
F 2 "" V 13500 12500 60  0001 L CNN
F 3 "" V 13500 12500 60  0001 L CNN
F 4 "VA" V 13450 12650 100 0000 L CNN "Label"
F 5 "+18 В" V 13550 12650 60  0000 L CNN "Voltage"
	1    13500 12500
	0    1    1    0   
$EndComp
$Comp
L KCL:POWER_V #PWR?
U 1 1
P 9000 12000
F 0 "#PWR?" V 9000 12000 100 0001 L CNN
F 1 "POWER_V" V 9000 12000 100 0001 L CNN
F 2 "" V 9000 12000 60  0001 L CNN
F 3 "" V 9000 12000 60  0001 L CNN
F 4 "V" V 9000 12150 100 0000 L CNN "Label"
	1    9000 12000
	0    -1   -1   0   
$EndComp
Wire Wire Line
	9000 12000 9250 12000
Wire Wire Line
	5100 12500 5250 12500
$Comp
L KCL:POWER_V #PWR0203
U 1 1
P 5250 12500
F 0 "#PWR0203" V 5250 12500 100 0001 L CNN
F 1 "POWER_V" V 5250 12500 100 0001 L CNN
F 2 "" V 5250 12500 60  0001 L CNN
F 3 "" V 5250 12500 60  0001 L CNN
F 4 "V" V 5200 12650 100 0000 L CNN "Label"
F 5 "+9 В" V 5300 12650 60  0000 L CNN "Voltage"
	1    5250 12500
	0    1    1    0   
$EndComp
Text Label 5700 13000 2    70   ~ 0
IN-CON
Text Label 5700 12750 2    70   ~ 0
OUT-CON
Wire Wire Line
	5100 12750 5750 12750
Wire Wire Line
	5100 13000 5750 13000
Wire Wire Line
	5100 13250 5250 13250
$Comp
L KCL:POWER_COM #PWR0202
U 1 1
P 5250 13250
F 0 "#PWR0202" V 5250 13250 100 0001 L CNN
F 1 "POWER_COM" V 5250 13250 100 0001 L CNN
F 2 "" V 5250 13250 60  0001 L CNN
F 3 "" V 5250 13250 60  0001 L CNN
F 4 "COM" V 5250 13250 100 0001 L CNN "Label"
	1    5250 13250
	0    1    1    0   
$EndComp
$Comp
L SBKCL:CONNECTOR_M_004_10_CONNECTOR-BOARD_INVERTED XP1
U 1 1
P 5000 12500
F 0 "XP1" H 5500 13150 100 0000 C CNN
F 1 "B4B-XH-A" H 5000 12500 100 0001 C CNN
F 2 "KCL-TH-ML:CON-XH-B4B-A" H 5000 12500 60  0001 C CNN
F 3 "" H 5000 12500 60  0001 C CNN
F 4 "B4B-XH-A" H 5500 13050 60  0000 C CNN "Product"
F 5 "JST" H 5500 12950 60  0000 C CNN "Manufacturer"
	1    5000 12500
	-1   0    0    -1  
$EndComp
$Comp
L KCL:RESISTOR_GENERAL IND.R2
U 1 1
P 18750 8500
F 0 "IND.R2" V 18850 8350 100 0000 R CNN
F 1 "X" V 18750 8500 100 0001 R CNN
F 2 "KCL-TH-ML:R-MFR-25" V 18750 8500 60  0001 R CNN
F 3 "" V 18750 8500 60  0001 R CNN
F 4 "X" V 18750 8350 60  0000 R CNN "Resistance"
F 5 "0,25 Вт" V 18650 8350 60  0000 R CNN "Power"
	1    18750 8500
	0    -1   -1   0   
$EndComp
$Comp
L KCL:POWER_V #PWR0206
U 1 1
P 17250 8000
F 0 "#PWR0206" H 17250 8000 100 0001 C CNN
F 1 "POWER_V" H 17250 8000 100 0001 C CNN
F 2 "" H 17250 8000 60  0001 C CNN
F 3 "" H 17250 8000 60  0001 C CNN
F 4 "V" H 17250 8200 100 0000 C CNN "Label"
	1    17250 8000
	1    0    0    -1  
$EndComp
$Comp
L KCL:POWER_V #PWR0205
U 1 1
P 18750 8000
F 0 "#PWR0205" H 18750 8000 100 0001 C CNN
F 1 "POWER_V" H 18750 8000 100 0001 C CNN
F 2 "" H 18750 8000 60  0001 C CNN
F 3 "" H 18750 8000 60  0001 C CNN
F 4 "V" H 18750 8200 100 0000 C CNN "Label"
	1    18750 8000
	1    0    0    -1  
$EndComp
Wire Wire Line
	17250 9000 18750 9000
Wire Wire Line
	17250 8850 17250 9000
Wire Wire Line
	17250 9000 17250 9150
Connection ~ 17250 9000
Text Label 16800 10000 0    70   ~ 0
LED
Wire Wire Line
	16750 10000 17250 10000
Wire Wire Line
	18750 9000 18750 8850
Wire Wire Line
	18750 8000 18750 8150
Wire Wire Line
	18750 13750 18750 13625
$Comp
L KCL:POWER_COM #PWR0173
U 1 1
P 18750 13750
F 0 "#PWR0173" H 18750 13650 100 0001 C CNN
F 1 "POWER_COM" H 18750 13850 100 0001 C CNN
F 2 "" H 18750 13750 60  0001 C CNN
F 3 "" H 18750 13750 60  0001 C CNN
F 4 "COM" H 18750 13750 100 0001 C CNN "Label"
	1    18750 13750
	1    0    0    -1  
$EndComp
$Comp
L KCL:VIRTUAL_MOUNTING-HOLE VMH2
U 1 1
P 18750 13500
F 0 "VMH2" H 18750 14300 100 0000 C CNN
F 1 "DI5M3x18" H 18750 13500 100 0001 C CNN
F 2 "KCL-TH-ML:VMH-STA-DA5-PNL-3.0" H 18750 13500 60  0001 C CNN
F 3 "" H 18750 13500 60  0001 C CNN
F 4 "Винт DIN 7985 M3x6" H 18750 14200 60  0000 C CNN "Винт"
F 5 "Шайба DIN 125 D3" H 18750 14100 60  0000 C CNN "Шайба"
F 6 "Корпус" H 18750 14000 60  0000 C CNN "Корпус"
F 7 "Стойка DI5M3x18" H 18750 13900 60  0000 C CNN "Стойка"
F 8 "Плата" H 18750 13800 60  0000 C CNN "Плата"
F 9 "Винт DIN 7985 M3x6" H 18750 13700 60  0000 C CNN "Винт"
	1    18750 13500
	1    0    0    -1  
$EndComp
Wire Wire Line
	17750 13750 17750 13625
$Comp
L KCL:POWER_COM #PWR0172
U 1 1
P 17750 13750
F 0 "#PWR0172" H 17750 13650 100 0001 C CNN
F 1 "POWER_COM" H 17750 13850 100 0001 C CNN
F 2 "" H 17750 13750 60  0001 C CNN
F 3 "" H 17750 13750 60  0001 C CNN
F 4 "COM" H 17750 13750 100 0001 C CNN "Label"
	1    17750 13750
	1    0    0    -1  
$EndComp
$Comp
L KCL:VIRTUAL_MOUNTING-HOLE VMH1
U 1 1
P 17750 13500
F 0 "VMH1" H 17750 14300 100 0000 C CNN
F 1 "DI5M3x18" H 17750 13500 100 0001 C CNN
F 2 "KCL-TH-ML:VMH-STA-DA5-PNL-3.0" H 17750 13500 60  0001 C CNN
F 3 "" H 17750 13500 60  0001 C CNN
F 4 "Винт DIN 7985 M3x6" H 17750 14200 60  0000 C CNN "Винт"
F 5 "Шайба DIN 125 D3" H 17750 14100 60  0000 C CNN "Шайба"
F 6 "Корпус" H 17750 14000 60  0000 C CNN "Корпус"
F 7 "Стойка DI5M3x18" H 17750 13900 60  0000 C CNN "Стойка"
F 8 "Плата" H 17750 13800 60  0000 C CNN "Плата"
F 9 "Винт DIN 7985 M3x6" H 17750 13700 60  0000 C CNN "Винт"
	1    17750 13500
	1    0    0    -1  
$EndComp
$Comp
L KCL:VIRTUAL_LED-SPACER VLS1
U 1 1
P 17750 8500
F 0 "VLS1" H 17950 8600 100 0000 L CNN
F 1 "BR-12.7" H 17750 8500 100 0001 L CNN
F 2 "KCL-VIRTUAL:VLS-BR" H 17750 8500 60  0001 L CNN
F 3 "" H 17750 8500 60  0001 L CNN
F 4 "BR-12.7" H 17950 8500 60  0000 L CNN "Product"
F 5 "Kingbright" H 17950 8400 60  0000 L CNN "Manufacturer"
	1    17750 8500
	1    0    0    -1  
$EndComp
$Comp
L KCL:DIODE_LIGHT-EMITTING_LEFT HL1
U 1 1
P 17250 8500
F 0 "HL1" V 17150 8200 100 0000 R CNN
F 1 "FYL-5013URC" V 17250 8500 100 0001 R CNN
F 2 "KCL-TH-ML:LED-ROUND-05.0-UNI-SH-SPACER-PNL-5.3" V 17250 8500 60  0001 R CNN
F 3 "" V 17250 8500 60  0001 R CNN
F 4 "FYL-5013URC" V 17250 8200 60  0000 R CNN "Product"
F 5 "Foryard" V 17350 8200 60  0000 R CNN "Manufacturer"
	1    17250 8500
	0    1    1    0   
$EndComp
$Comp
L KCL:VIRTUAL_ENCLOSURE VE1
U 1 1
P 18250 12250
F 0 "VE1" H 18250 12750 100 0000 C CNN
F 1 "1590N1" H 18250 12250 100 0001 C CNN
F 2 "SBEL:1590N1_A1" H 18250 12250 60  0001 C CNN
F 3 "" H 18250 12250 60  0001 C CNN
F 4 "1590N1" H 18250 12650 60  0000 C CNN "Product"
F 5 "Hammond" H 18250 12550 60  0000 C CNN "Manufacturer"
	1    18250 12250
	1    0    0    -1  
$EndComp
$Comp
L KCL:RESISTOR_GENERAL IND.R1
U 1 1
P 17250 9500
F 0 "IND.R1" V 17400 9350 100 0000 R CNN
F 1 "472" V 17250 9500 100 0001 R CNN
F 2 "KCL-TH-ML:R-MFR-25" V 17250 9500 60  0001 R CNN
F 3 "" V 17250 9500 60  0001 R CNN
F 4 "4,7 кОм" V 17300 9350 60  0000 R CNN "Resistance"
F 5 "1%" V 17200 9350 60  0000 R CNN "Tolerance"
F 6 "0,25 Вт" V 17100 9350 60  0000 R CNN "Power"
	1    17250 9500
	0    -1   -1   0   
$EndComp
Wire Wire Line
	17250 8000 17250 8150
Wire Wire Line
	17250 10000 17250 9850
$Comp
L SBKCL:VIRTUAL_BOARD_CONNECTOR-BOARD-V1_A XB1
U 1 1
P 5125 8000
F 0 "XB1" H 5125 8750 100 0000 C CNN
F 1 "1590N1 Connector Board" H 5125 8000 100 0001 C CNN
F 2 "SBKCL-VIRTUAL:XB-1590N1" H 5125 8000 60  0001 C CNN
F 3 "" H 5125 8000 60  0001 C CNN
F 4 "1590N1 Connector Board [REV1A]" H 5125 8650 60  0000 C CNN "Product"
F 5 "Конфигурация: A" H 5125 8550 60  0000 C CNN "Configuration"
F 6 "-ТТКРЧПДЛ-" H 5125 8450 60  0000 C CNN "Manufacturer"
	1    5125 8000
	1    0    0    -1  
$EndComp
$EndSCHEMATC
